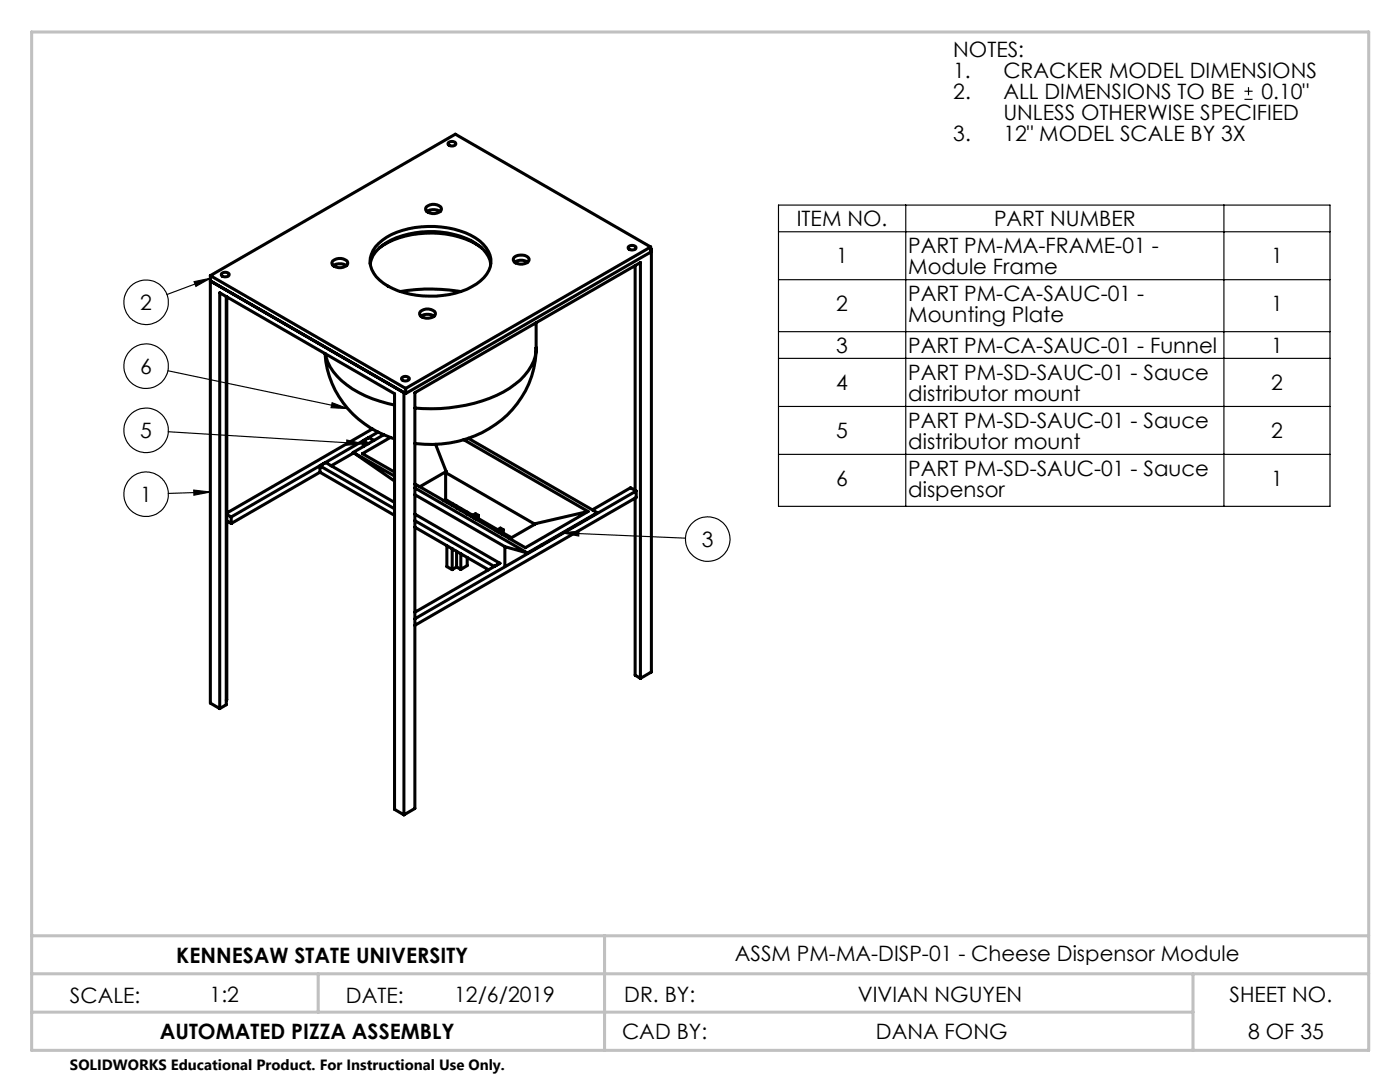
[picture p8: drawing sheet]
<svg xmlns="http://www.w3.org/2000/svg" width="279mm" height="216mm" viewBox="0 0 279 216" stroke-linecap="round" stroke-linejoin="round" font-family="sans-serif">
<g fill="none" stroke="#000" stroke-width=".23">
<path d="M248.4 19.8h1.6M248.4 18.2h1.6M249.2 17.4v1.6M38.7 56.2l3.3-.7-2.9 1.6zM42 55.5l-8.7 3.3M155.4 40.9h110v60.1h-110zM155.4 46.2h110M155.4 55.8h110M180.8 40.9v60.1M244.3 40.9v60.1M33.5 74l35.9 7.5M155.4 66.2h110"/>
<path d="M155.4 71.5h110M33.6 86.1l38.9 2.4M38.7 97.8l3.3 .4-3.3 .6zM42 98.2l-8.4 .3M66.3 80.4l3.1 1.1-3.3-.1zM69.2 87.8l3.3 .7-3.3 .3zM155.4 81.1h110M155.4 90.7h110M112.2 106.3l24.6 1.1M112.2 106.3l3.4-.3-.1 1z"/>
<circle cx="29.2" cy="60.3" r="4.4"/>
<circle cx="29.2" cy="73.1" r="4.4"/>
<circle cx="29.2" cy="98.6" r="4.4"/>
<circle cx="29.2" cy="85.9" r="4.4"/>
<circle cx="141.2" cy="107.6" r="4.4"/>
</g>
<path d="M120.6 186.7h152.6" fill="none" stroke="#c0c0c0" stroke-width=".23" stroke-dasharray="19 1.6 3.2 1.6" stroke-dashoffset="9.5"/>
<path d="M6.3 6.4h266.9v203.2h-266.9zM6.3 194.3h266.9M6.3 186.7h266.9M63.5 194.3v7.7M120.7 186.7v22.9M238.1 194.3v15.3M6.3 202h231.8" fill="none" stroke="#c0c0c0" stroke-width=".61"/>
<path d="M112.2 106.3l3.4-.3-.1 1zM38.7 97.8l3.3 .4-3.3 .6zM69.2 87.8l3.3 .7-3.3 .3zM66.3 80.4l3.1 1.1-3.3-.1zM38.7 56.2l3.3-.7-2.9 1.6z" fill="#000"/>
<g fill="none" stroke="#000" stroke-width=".61">
<path d="M89.5 28.5l.7-.3a.55 .55 0 0 1 .7 .7l-.7 .2a.59 .59 0 0 1-.7-.6zM42 55l39 22.5M42 55v85.3l1.9 1.1M44.2 54.6l.7-.3a.59 .59 0 0 1 .8 .7l-.2 .1-.6 .1a.56 .56 0 0 1-.7-.6zM45.2 59.2v81.4l-1.3 .8M45.3 59.2v80.4l-.1 .1M66.4 52.1a2.06 2.06 0 0 1 3 .3 1.41 1.41 0 0 1-1.8 1 1.28 1.28 0 0 1-1.3-1zM66.5 53a2.39 2.39 0 0 1 2.6 0M73.9 52.7a6.7 6.7 0 0 1 4.2-4.8 18.6 18.6 0 0 1 16.8 .6 6.1 6.1 0 0 1 3 4.2M75.6 48.6a14.4 14.4 0 0 1 9.8-3.4 16.6 16.6 0 0 1 10.3 2.9 4.7 4.7 0 0 1 1.5 6.6 12.3 12.3 0 0 1-8.8 4.2 17.5 17.5 0 0 1-11.9-2.4 4.9 4.9 0 0 1-2.1-6.5zM75.7 49.5a19 19 0 0 1 15.9-2.2 13.1 13.1 0 0 1 4.5 2.2M79.9 58.2a36.4 36.4 0 0 1 12 0"/>
<path d="M85.1 41.3a2.07 2.07 0 0 1 3 .3 1.43 1.43 0 0 1-1.8 1 1.28 1.28 0 0 1-1.4-1zM85.2 42.2a2.37 2.37 0 0 1 2.6 0M102.6 51.4a2.15 2.15 0 0 1 3 .2 1.38 1.38 0 0 1-1.8 1.1 1.15 1.15 0 0 1-1.4-1.1zM102.7 52.3l.2-.1a2.42 2.42 0 0 1 2.4 .1M125.4 49.2l.8-.2a.59 .59 0 0 1 .7 .6l-.2 .2-.5 .1a.67 .67 0 0 1-.9-.5zM126.8 53v44.9M129.9 49.3l-48.9 28.2M129.9 49.3v1l-48.9 28.2M129.9 49.3l-39-22.5-48.9 28.2M129.9 49.7l.1 .1M130 49.8l-.1 .1M130 49.8v84.3l-2.2 1.3"/>
<path d="M64.9 70.6a19.2 19.2 0 0 0 13.8 17M64.9 70.6a11 11 0 0 0 5.4 7 24.9 24.9 0 0 0 8.4 3.2M80.2 75.4l.7-.3a.59 .59 0 0 1 .7 .6l-.7 .3a.58 .58 0 0 1-.7-.6zM81 77.5v1M81 78.5l-39-22.4 38.6 22.3v84.2M83.9 62.2a2.07 2.07 0 0 1 3 .2 1.38 1.38 0 0 1-1.8 1.1 1.2 1.2 0 0 1-1.4-1.1zM84 63.1a2.37 2.37 0 0 1 2.6 0M107 69.4a19.2 19.2 0 0 1-13.7 18.1 23.8 23.8 0 0 1-10.5 1M107 69.4a9.3 9.3 0 0 1-4.2 7.3 27.5 27.5 0 0 1-15 4.8l-5-.1M107 64.4v5M63.9 94.2l-17.8 10.3M63.9 93l14.8 8.5"/>
<path d="M63.9 93l1.1-.7 13.7 8M63.9 94.2l14.8 8.6M63.9 93v1.2M70.5 90.3l8.2 4.7M70.5 90.3l8.2 5.7M70.6 90.3l-4.5 2.7M72.5 87.9l1 .6M72.5 87.9v1.2M74.3 85.6l-29 16.8M74.6 87.9l-1-.6-1.1 .6M75.5 86.2l-29.4 17M76.6 86.7l-6.1 3.6"/>
<path d="M77.9 87.3l-5.6 3.2 6.4 3.7M82.8 97.4l22.5 12.9M82.8 96.6l22 12.7 12.6-7.2M82.8 98.7l18 10.4M86.9 88.7l2.1 5.4M88.9 94.3l17.9 10.3M88.9 94.3v5.4M88.9 99.7l5.5 3.1M88.9 99.7l-.3 .2M89 94.1l-.1 .2M89 94.1l-5.2 3M89.2 99.8v.4"/>
<path d="M92.5 87.7l24.9 14.4M93.5 87.5l25.7 14.8-13.9 8M126.8 99.4v35.3l1 .7M127 98v1.3l-44.2 25.5M127 98l-44.2 25.5M127 98l-1.2-.7-7.6 4.4M45.3 102.7l.8 .5M45.3 103.9l.8 .6M46.1 103.2v1.3M82.8 103.9l15.8 9.1 1.2-.6M82.8 102.6l17 9.8M82.8 105.2l14.7 8.5"/>
<path d="M89.2 108.9v4.2l1 .6M90.2 100.5v.4M90.2 109.5v4.2M91.1 101v.4M91.1 110v3.1M91.1 113.1l-.9 .6M91.1 113.1l.9 .5M92 101.5v.3M92 110.5v3.1M93.2 111.2v1.7l-1.2 .7M93.2 102.2v.4M95.5 102.8l-.6-.3-.9 .5"/>
<path d="M95.5 102.8l-.9 .6M95.5 102.8v.7M95.5 103.5l3.8 2.2M95.5 103.5l-.4 .2M99.8 112.4l-17 9.8M100.4 105.7l-.5-.3-.9 .5M100.4 105.7l-.8 .5M100.4 105.7v.7M100.4 106.4l1.7 .9M100.4 106.4l-.3 .1M100.8 109.1l4.5 1.2M100.8 109.1v3.9"/>
<path d="M108 108.8h.1M117.4 102.1l-10.4 2.4-5.3 3M127.8 135.4v-83l-45 26v82.9l-2.2 1.3M43.9 141.4v-83l34.8 20.2v82.9l1.9 1.1"/>
</g>
<g font-size="4.2">
<text x="190.2" y="11.4">NOTES:</text>
<text x="190.2" y="15.6">1.</text>
<text x="200.2" y="15.6">CRACKER MODEL DIMENSIONS</text>
<text x="190.2" y="19.8">2.</text>
<text x="200.2" y="19.8">ALL DIMENSIONS TO BE</text>
<text x="200.2" y="24">UNLESS OTHERWISE SPECIFIED</text>
<text x="251.7" y="19.8">0.10&quot;</text>
<text x="190.2" y="28.1">3.</text>
<text x="200.2" y="28.1">12&quot; MODEL SCALE BY 3X</text>
<text x="159" y="45.1">ITEM NO.</text>
<text x="198.4" y="45.1">PART NUMBER</text>
<text x="166.9" y="52.5">1</text>
<text x="181.3" y="50.5">PART PM-MA-FRAME-01 -</text>
<text x="253.7" y="52.5">1</text>
<text x="181.3" y="54.7">Module Frame</text>
<text x="28" y="61.8">2</text>
<text x="166.9" y="62.1">2</text>
<text x="181.3" y="60.1">PART PM-CA-SAUC-01 -</text>
<text x="181.3" y="64.2">Mounting Plate</text>
<text x="253.7" y="62.1">1</text>
<text x="166.9" y="70.4">3</text>
<text x="181.3" y="70.4">PART PM-CA-SAUC-01 - Funnel</text>
<text x="253.7" y="70.4">1</text>
<text x="28" y="74.6">6</text>
<text x="166.9" y="77.8">4</text>
<text x="181.3" y="75.8">PART PM-SD-SAUC-01 - Sauce</text>
<text x="253.7" y="77.8">2</text>
<text x="181.3" y="79.9">distributor mount</text>
<text x="28" y="87.4">5</text>
<text x="166.9" y="87.4">5</text>
<text x="181.3" y="85.3">PART PM-SD-SAUC-01 - Sauce</text>
<text x="181.3" y="89.5">distributor mount</text>
<text x="253.7" y="87.4">2</text>
<text x="181.3" y="94.9">PART PM-SD-SAUC-01 - Sauce</text>
<text x="28" y="100.1">1</text>
<text x="166.9" y="97">6</text>
<text x="181.3" y="99.1">dispensor</text>
<text x="253.7" y="97">1</text>
<text x="140.1" y="109.1">3</text>
<text x="146.6" y="191.8">ASSM PM-MA-DISP-01 - Cheese Dispensor Module</text>
<text x="35.2" y="192.1">KENNESAW STATE UNIVERSITY</text>
<text x="13.9" y="200.2">SCALE:</text>
<text x="41.8" y="199.9">1:2</text>
<text x="69" y="200.2">DATE:</text>
<text x="90.6" y="199.9">12/6/2019</text>
<text x="124.6" y="199.9">DR. BY:</text>
<text x="171.2" y="199.9">VIVIAN NGUYEN</text>
<text x="245.4" y="199.9">SHEET NO.</text>
<text x="31.9" y="207.3">AUTOMATED PIZZA ASSEMBLY</text>
<text x="124.2" y="207.3">CAD BY:</text>
<text x="174.8" y="207.3">DANA FONG</text>
<text x="249.1" y="207.3">8 OF 35</text>
</g>
<text font-size="3" x="14" y="213.5">SOLIDWORKS Educational Product. For Instructional Use Only.</text>
</svg>
